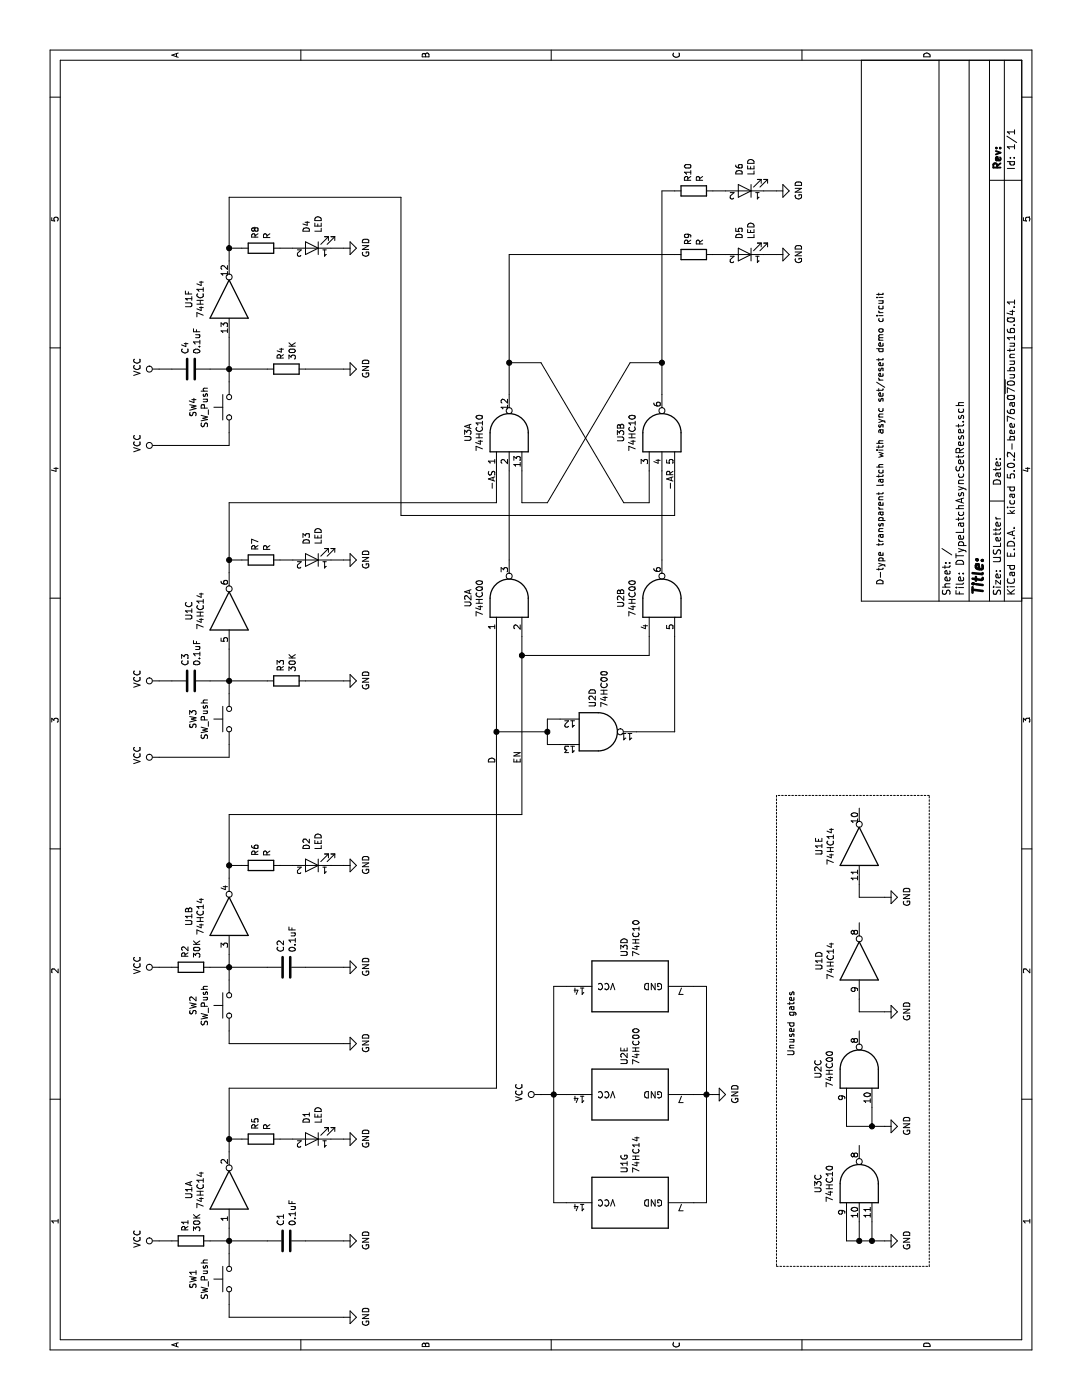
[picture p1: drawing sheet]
EESchema Schematic File Version 4
LIBS:DTypeLatchAsyncSetReset-cache
EELAYER 26 0
EELAYER END
$Descr USLetter 11000 8500
encoding utf-8
Sheet 1 1
Title ""
Date ""
Rev ""
Comp ""
Comment1 ""
Comment2 ""
Comment3 ""
Comment4 ""
$EndDescr
Text Notes 6400 6950 0    50   ~ 0
D-type transparent latch with async set/reset demo circuit
$Comp
L Switch:SW_Push SW1
U 1 1
P 950 1800
F 0 "SW1" H 950 2085 50  0000 C CNN
F 1 "SW_Push" H 950 1994 50  0000 C CNN
F 2 "" H 950 2000 50  0001 C CNN
F 3 "" H 950 2000 50  0001 C CNN
	1    950  1800
	1    0    0    -1  
$EndComp
Wire Wire Line
	750  1800 650  1800
Wire Wire Line
	650  1800 650  2700
$Comp
L power:GND #PWR?
U 1 1
P 650 2700
F 0 "#PWR?" H 650 2450 50  0001 C CNN
F 1 "GND" H 655 2527 50  0000 C CNN
F 2 "" H 650 2700 50  0001 C CNN
F 3 "" H 650 2700 50  0001 C CNN
	1    650  2700
	1    0    0    -1  
$EndComp
Wire Wire Line
	1150 1800 1250 1800
$Comp
L 74xx:74HC14 U1
U 1 1
P 1650 1800
F 0 "U1" H 1650 2117 50  0000 C CNN
F 1 "74HC14" H 1650 2026 50  0000 C CNN
F 2 "" H 1650 1800 50  0001 C CNN
F 3 "" H 1650 1800 50  0001 C CNN
	1    1650 1800
	1    0    0    -1  
$EndComp
$Comp
L device:C C1
U 1 1
P 1250 2250
F 0 "C1" H 1365 2296 50  0000 L CNN
F 1 "0.1uF" H 1365 2205 50  0000 L CNN
F 2 "" H 1288 2100 50  0001 C CNN
F 3 "" H 1250 2250 50  0001 C CNN
	1    1250 2250
	1    0    0    -1  
$EndComp
$Comp
L device:R R1
U 1 1
P 1250 1500
F 0 "R1" H 1320 1546 50  0000 L CNN
F 1 "30K" H 1320 1455 50  0000 L CNN
F 2 "" V 1180 1500 50  0001 C CNN
F 3 "" H 1250 1500 50  0001 C CNN
	1    1250 1500
	1    0    0    -1  
$EndComp
Wire Wire Line
	1250 2100 1250 1800
Connection ~ 1250 1800
Wire Wire Line
	1250 1800 1350 1800
Wire Wire Line
	1250 1650 1250 1800
Wire Wire Line
	1250 2400 1250 2700
$Comp
L power:GND #PWR?
U 1 1
P 1250 2700
F 0 "#PWR?" H 1250 2450 50  0001 C CNN
F 1 "GND" H 1255 2527 50  0000 C CNN
F 2 "" H 1250 2700 50  0001 C CNN
F 3 "" H 1250 2700 50  0001 C CNN
	1    1250 2700
	1    0    0    -1  
$EndComp
Wire Wire Line
	1250 1350 1250 1250
$Comp
L power:VCC #PWR?
U 1 1
P 1250 1250
F 0 "#PWR?" H 1250 1100 50  0001 C CNN
F 1 "VCC" H 1267 1423 50  0000 C CNN
F 2 "" H 1250 1250 50  0001 C CNN
F 3 "" H 1250 1250 50  0001 C CNN
	1    1250 1250
	1    0    0    -1  
$EndComp
Wire Wire Line
	1950 1800 2050 1800
$Comp
L device:R R5
U 1 1
P 2050 2050
F 0 "R5" H 2120 2096 50  0000 L CNN
F 1 "R" H 2120 2005 50  0000 L CNN
F 2 "" V 1980 2050 50  0001 C CNN
F 3 "" H 2050 2050 50  0001 C CNN
	1    2050 2050
	1    0    0    -1  
$EndComp
$Comp
L device:LED D1
U 1 1
P 2050 2450
F 0 "D1" V 2088 2333 50  0000 R CNN
F 1 "LED" V 1997 2333 50  0000 R CNN
F 2 "" H 2050 2450 50  0001 C CNN
F 3 "" H 2050 2450 50  0001 C CNN
	1    2050 2450
	0    -1   -1   0   
$EndComp
Wire Wire Line
	2050 1900 2050 1800
Connection ~ 2050 1800
Wire Wire Line
	2050 1800 2450 1800
Wire Wire Line
	2050 2300 2050 2200
Wire Wire Line
	2050 2600 2050 2700
$Comp
L power:GND #PWR?
U 1 1
P 2050 2700
F 0 "#PWR?" H 2050 2450 50  0001 C CNN
F 1 "GND" H 2055 2527 50  0000 C CNN
F 2 "" H 2050 2700 50  0001 C CNN
F 3 "" H 2050 2700 50  0001 C CNN
	1    2050 2700
	1    0    0    -1  
$EndComp
$Comp
L Switch:SW_Push SW2
U 1 1
P 3100 1800
F 0 "SW2" H 3100 2085 50  0000 C CNN
F 1 "SW_Push" H 3100 1994 50  0000 C CNN
F 2 "" H 3100 2000 50  0001 C CNN
F 3 "" H 3100 2000 50  0001 C CNN
	1    3100 1800
	1    0    0    -1  
$EndComp
Wire Wire Line
	2900 1800 2800 1800
Wire Wire Line
	2800 1800 2800 2700
$Comp
L power:GND #PWR?
U 1 1
P 2800 2700
F 0 "#PWR?" H 2800 2450 50  0001 C CNN
F 1 "GND" H 2805 2527 50  0000 C CNN
F 2 "" H 2800 2700 50  0001 C CNN
F 3 "" H 2800 2700 50  0001 C CNN
	1    2800 2700
	1    0    0    -1  
$EndComp
Wire Wire Line
	3300 1800 3400 1800
$Comp
L device:C C2
U 1 1
P 3400 2250
F 0 "C2" H 3515 2296 50  0000 L CNN
F 1 "0.1uF" H 3515 2205 50  0000 L CNN
F 2 "" H 3438 2100 50  0001 C CNN
F 3 "" H 3400 2250 50  0001 C CNN
	1    3400 2250
	1    0    0    -1  
$EndComp
$Comp
L device:R R2
U 1 1
P 3400 1500
F 0 "R2" H 3470 1546 50  0000 L CNN
F 1 "30K" H 3470 1455 50  0000 L CNN
F 2 "" V 3330 1500 50  0001 C CNN
F 3 "" H 3400 1500 50  0001 C CNN
	1    3400 1500
	1    0    0    -1  
$EndComp
Wire Wire Line
	3400 2100 3400 1800
Connection ~ 3400 1800
Wire Wire Line
	3400 1800 3500 1800
Wire Wire Line
	3400 1650 3400 1800
Wire Wire Line
	3400 2400 3400 2700
$Comp
L power:GND #PWR?
U 1 1
P 3400 2700
F 0 "#PWR?" H 3400 2450 50  0001 C CNN
F 1 "GND" H 3405 2527 50  0000 C CNN
F 2 "" H 3400 2700 50  0001 C CNN
F 3 "" H 3400 2700 50  0001 C CNN
	1    3400 2700
	1    0    0    -1  
$EndComp
Wire Wire Line
	3400 1350 3400 1250
$Comp
L power:VCC #PWR?
U 1 1
P 3400 1250
F 0 "#PWR?" H 3400 1100 50  0001 C CNN
F 1 "VCC" H 3417 1423 50  0000 C CNN
F 2 "" H 3400 1250 50  0001 C CNN
F 3 "" H 3400 1250 50  0001 C CNN
	1    3400 1250
	1    0    0    -1  
$EndComp
Wire Wire Line
	4100 1800 4200 1800
$Comp
L device:R R6
U 1 1
P 4200 2050
F 0 "R6" H 4270 2096 50  0000 L CNN
F 1 "R" H 4270 2005 50  0000 L CNN
F 2 "" V 4130 2050 50  0001 C CNN
F 3 "" H 4200 2050 50  0001 C CNN
	1    4200 2050
	1    0    0    -1  
$EndComp
$Comp
L device:LED D2
U 1 1
P 4200 2450
F 0 "D2" V 4238 2333 50  0000 R CNN
F 1 "LED" V 4147 2333 50  0000 R CNN
F 2 "" H 4200 2450 50  0001 C CNN
F 3 "" H 4200 2450 50  0001 C CNN
	1    4200 2450
	0    -1   -1   0   
$EndComp
Wire Wire Line
	4200 1900 4200 1800
Connection ~ 4200 1800
Wire Wire Line
	4200 1800 4600 1800
Wire Wire Line
	4200 2300 4200 2200
Wire Wire Line
	4200 2600 4200 2700
$Comp
L power:GND #PWR?
U 1 1
P 4200 2700
F 0 "#PWR?" H 4200 2450 50  0001 C CNN
F 1 "GND" H 4205 2527 50  0000 C CNN
F 2 "" H 4200 2700 50  0001 C CNN
F 3 "" H 4200 2700 50  0001 C CNN
	1    4200 2700
	1    0    0    -1  
$EndComp
Wire Wire Line
	7900 4000 8150 4000
Wire Wire Line
	7900 5200 8150 5200
Wire Wire Line
	8150 4000 8150 4250
Connection ~ 8150 4000
Wire Wire Line
	8150 4250 7050 4900
Wire Wire Line
	7300 5100 7050 5100
Wire Wire Line
	7050 5100 7050 4900
Wire Wire Line
	8150 5200 8150 4950
Connection ~ 8150 5200
Wire Wire Line
	8150 4950 7050 4300
Wire Wire Line
	7300 4100 7050 4100
Wire Wire Line
	7050 4100 7050 4300
Wire Wire Line
	7300 4000 6600 4000
Wire Wire Line
	7300 5200 6600 5200
$Comp
L 74xx:74HC00 U2
U 4 1
P 5250 4700
F 0 "U2" V 5204 4888 50  0000 L CNN
F 1 "74HC00" V 5295 4888 50  0000 L CNN
F 2 "" H 5250 4700 50  0001 C CNN
F 3 "" H 5250 4700 50  0001 C CNN
	4    5250 4700
	0    1    1    0   
$EndComp
$Comp
L 74xx:74HC00 U2
U 1 1
P 6300 4000
F 0 "U2" H 6300 4325 50  0000 C CNN
F 1 "74HC00" H 6300 4234 50  0000 C CNN
F 2 "" H 6300 4000 50  0001 C CNN
F 3 "" H 6300 4000 50  0001 C CNN
	1    6300 4000
	1    0    0    -1  
$EndComp
$Comp
L 74xx:74HC00 U2
U 2 1
P 6300 5200
F 0 "U2" H 6300 5525 50  0000 C CNN
F 1 "74HC00" H 6300 5434 50  0000 C CNN
F 2 "" H 6300 5200 50  0001 C CNN
F 3 "" H 6300 5200 50  0001 C CNN
	2    6300 5200
	1    0    0    -1  
$EndComp
Wire Wire Line
	6000 5300 5250 5300
Wire Wire Line
	5250 5300 5250 5000
Wire Wire Line
	6000 4100 5850 4100
Wire Wire Line
	6000 5100 5850 5100
Wire Wire Line
	5850 5100 5850 4100
Connection ~ 5850 4100
Wire Wire Line
	5150 4400 5150 4300
Wire Wire Line
	5150 4300 5250 4300
Wire Wire Line
	5250 4300 5250 3900
Wire Wire Line
	5350 4400 5350 4300
Wire Wire Line
	5350 4300 5250 4300
Connection ~ 5250 4300
Wire Wire Line
	6000 3900 5250 3900
Connection ~ 5250 3900
Text Label 5000 3900 0    50   ~ 0
D
Text Label 5000 4100 0    50   ~ 0
EN
Wire Wire Line
	2450 3900 2450 1800
Wire Wire Line
	2450 3900 5250 3900
Wire Wire Line
	4600 4100 4600 1800
Wire Wire Line
	4600 4100 5850 4100
$Comp
L device:R R9
U 1 1
P 9000 5450
F 0 "R9" H 9070 5496 50  0000 L CNN
F 1 "R" H 9070 5405 50  0000 L CNN
F 2 "" V 8930 5450 50  0001 C CNN
F 3 "" H 9000 5450 50  0001 C CNN
	1    9000 5450
	1    0    0    -1  
$EndComp
$Comp
L device:LED D5
U 1 1
P 9000 5850
F 0 "D5" V 9038 5733 50  0000 R CNN
F 1 "LED" V 8947 5733 50  0000 R CNN
F 2 "" H 9000 5850 50  0001 C CNN
F 3 "" H 9000 5850 50  0001 C CNN
	1    9000 5850
	0    -1   -1   0   
$EndComp
Wire Wire Line
	9000 5700 9000 5600
Wire Wire Line
	9000 6000 9000 6100
$Comp
L power:GND #PWR?
U 1 1
P 9000 6100
F 0 "#PWR?" H 9000 5850 50  0001 C CNN
F 1 "GND" H 9005 5927 50  0000 C CNN
F 2 "" H 9000 6100 50  0001 C CNN
F 3 "" H 9000 6100 50  0001 C CNN
	1    9000 6100
	1    0    0    -1  
$EndComp
$Comp
L device:R R10
U 1 1
P 9500 5450
F 0 "R10" H 9570 5496 50  0000 L CNN
F 1 "R" H 9570 5405 50  0000 L CNN
F 2 "" V 9430 5450 50  0001 C CNN
F 3 "" H 9500 5450 50  0001 C CNN
	1    9500 5450
	1    0    0    -1  
$EndComp
$Comp
L device:LED D6
U 1 1
P 9500 5850
F 0 "D6" V 9538 5733 50  0000 R CNN
F 1 "LED" V 9447 5733 50  0000 R CNN
F 2 "" H 9500 5850 50  0001 C CNN
F 3 "" H 9500 5850 50  0001 C CNN
	1    9500 5850
	0    -1   -1   0   
$EndComp
Wire Wire Line
	9500 5700 9500 5600
Wire Wire Line
	9500 6000 9500 6100
$Comp
L power:GND #PWR?
U 1 1
P 9500 6100
F 0 "#PWR?" H 9500 5850 50  0001 C CNN
F 1 "GND" H 9505 5927 50  0000 C CNN
F 2 "" H 9500 6100 50  0001 C CNN
F 3 "" H 9500 6100 50  0001 C CNN
	1    9500 6100
	1    0    0    -1  
$EndComp
Wire Wire Line
	9000 4000 9000 5300
Wire Wire Line
	8150 4000 9000 4000
Wire Wire Line
	9500 5200 9500 5300
Wire Wire Line
	8150 5200 9500 5200
$Comp
L 74xx:74HC00 U2
U 3 1
P 2600 6750
F 0 "U2" H 2600 7075 50  0000 C CNN
F 1 "74HC00" H 2600 6984 50  0000 C CNN
F 2 "" H 2600 6750 50  0001 C CNN
F 3 "" H 2600 6750 50  0001 C CNN
	3    2600 6750
	1    0    0    -1  
$EndComp
$Comp
L 74xx:74HC14 U1
U 3 1
P 6200 1800
F 0 "U1" H 6200 2117 50  0000 C CNN
F 1 "74HC14" H 6200 2026 50  0000 C CNN
F 2 "" H 6200 1800 50  0001 C CNN
F 3 "" H 6200 1800 50  0001 C CNN
	3    6200 1800
	1    0    0    -1  
$EndComp
$Comp
L 74xx:74HC14 U1
U 4 1
P 3450 6750
F 0 "U1" H 3450 7067 50  0000 C CNN
F 1 "74HC14" H 3450 6976 50  0000 C CNN
F 2 "" H 3450 6750 50  0001 C CNN
F 3 "" H 3450 6750 50  0001 C CNN
	4    3450 6750
	1    0    0    -1  
$EndComp
$Comp
L 74xx:74HC14 U1
U 5 1
P 4350 6750
F 0 "U1" H 4350 7067 50  0000 C CNN
F 1 "74HC14" H 4350 6976 50  0000 C CNN
F 2 "" H 4350 6750 50  0001 C CNN
F 3 "" H 4350 6750 50  0001 C CNN
	5    4350 6750
	1    0    0    -1  
$EndComp
$Comp
L 74xx:74HC14 U1
U 6 1
P 8650 1800
F 0 "U1" H 8650 2117 50  0000 C CNN
F 1 "74HC14" H 8650 2026 50  0000 C CNN
F 2 "" H 8650 1800 50  0001 C CNN
F 3 "" H 8650 1800 50  0001 C CNN
	6    8650 1800
	1    0    0    -1  
$EndComp
Wire Wire Line
	3150 6750 3050 6750
Wire Wire Line
	3050 6750 3050 6950
$Comp
L power:GND #PWR?
U 1 1
P 3050 6950
F 0 "#PWR?" H 3050 6700 50  0001 C CNN
F 1 "GND" H 3055 6777 50  0000 C CNN
F 2 "" H 3050 6950 50  0001 C CNN
F 3 "" H 3050 6950 50  0001 C CNN
	1    3050 6950
	1    0    0    -1  
$EndComp
Wire Wire Line
	4050 6750 3950 6750
Wire Wire Line
	3950 6750 3950 6950
$Comp
L power:GND #PWR?
U 1 1
P 3950 6950
F 0 "#PWR?" H 3950 6700 50  0001 C CNN
F 1 "GND" H 3955 6777 50  0000 C CNN
F 2 "" H 3950 6950 50  0001 C CNN
F 3 "" H 3950 6950 50  0001 C CNN
	1    3950 6950
	1    0    0    -1  
$EndComp
Wire Wire Line
	2300 6650 2150 6650
Wire Wire Line
	2150 6650 2150 6850
Wire Wire Line
	2300 6850 2150 6850
Connection ~ 2150 6850
Wire Wire Line
	2150 6850 2150 6950
$Comp
L power:GND #PWR?
U 1 1
P 2150 6950
F 0 "#PWR?" H 2150 6700 50  0001 C CNN
F 1 "GND" H 2155 6777 50  0000 C CNN
F 2 "" H 2150 6950 50  0001 C CNN
F 3 "" H 2150 6950 50  0001 C CNN
	1    2150 6950
	1    0    0    -1  
$EndComp
Wire Wire Line
	1400 6650 1250 6650
Wire Wire Line
	1250 6650 1250 6750
Wire Wire Line
	1400 6850 1250 6850
Connection ~ 1250 6850
Wire Wire Line
	1250 6850 1250 6950
$Comp
L power:GND #PWR?
U 1 1
P 1250 6950
F 0 "#PWR?" H 1250 6700 50  0001 C CNN
F 1 "GND" H 1255 6777 50  0000 C CNN
F 2 "" H 1250 6950 50  0001 C CNN
F 3 "" H 1250 6950 50  0001 C CNN
	1    1250 6950
	1    0    0    -1  
$EndComp
Text Notes 2700 6250 0    50   ~ 0
Unused gates
Wire Notes Line
	1050 7300 4750 7300
Wire Notes Line
	4750 7300 4750 6100
Wire Notes Line
	4750 6100 1050 6100
Wire Notes Line
	1050 6100 1050 7300
$Comp
L 74xx:74HC14 U1
U 7 1
P 1550 4950
F 0 "U1" H 1780 4996 50  0000 L CNN
F 1 "74HC14" H 1780 4905 50  0000 L CNN
F 2 "" H 1550 4950 50  0001 C CNN
F 3 "" H 1550 4950 50  0001 C CNN
	7    1550 4950
	1    0    0    -1  
$EndComp
$Comp
L 74xx:74HC00 U2
U 5 1
P 2400 4950
F 0 "U2" H 2630 4996 50  0000 L CNN
F 1 "74HC00" H 2630 4905 50  0000 L CNN
F 2 "" H 2400 4950 50  0001 C CNN
F 3 "" H 2400 4950 50  0001 C CNN
	5    2400 4950
	1    0    0    -1  
$EndComp
Wire Wire Line
	2400 4450 2400 4350
$Comp
L power:VCC #PWR?
U 1 1
P 2400 4250
F 0 "#PWR?" H 2400 4100 50  0001 C CNN
F 1 "VCC" H 2417 4423 50  0000 C CNN
F 2 "" H 2400 4250 50  0001 C CNN
F 3 "" H 2400 4250 50  0001 C CNN
	1    2400 4250
	1    0    0    -1  
$EndComp
Wire Wire Line
	2400 5450 2400 5550
$Comp
L power:GND #PWR?
U 1 1
P 2400 5600
F 0 "#PWR?" H 2400 5350 50  0001 C CNN
F 1 "GND" H 2405 5427 50  0000 C CNN
F 2 "" H 2400 5600 50  0001 C CNN
F 3 "" H 2400 5600 50  0001 C CNN
	1    2400 5600
	1    0    0    -1  
$EndComp
Wire Wire Line
	1550 4450 1550 4350
Wire Wire Line
	1550 4350 2400 4350
Connection ~ 2400 4350
Wire Wire Line
	2400 4350 2400 4250
Wire Wire Line
	3250 4450 3250 4350
Wire Wire Line
	3250 4350 2400 4350
Wire Wire Line
	1550 5450 1550 5550
Wire Wire Line
	1550 5550 2400 5550
Connection ~ 2400 5550
Wire Wire Line
	2400 5550 2400 5600
Wire Wire Line
	3250 5450 3250 5550
Wire Wire Line
	3250 5550 2400 5550
$Comp
L Switch:SW_Push SW3
U 1 1
P 5350 1800
F 0 "SW3" H 5350 2085 50  0000 C CNN
F 1 "SW_Push" H 5350 1994 50  0000 C CNN
F 2 "" H 5350 2000 50  0001 C CNN
F 3 "" H 5350 2000 50  0001 C CNN
	1    5350 1800
	1    0    0    -1  
$EndComp
Wire Wire Line
	5150 1800 5050 1800
Wire Wire Line
	5550 1800 5650 1800
$Comp
L device:C C3
U 1 1
P 5650 1500
F 0 "C3" H 5765 1546 50  0000 L CNN
F 1 "0.1uF" H 5765 1455 50  0000 L CNN
F 2 "" H 5688 1350 50  0001 C CNN
F 3 "" H 5650 1500 50  0001 C CNN
	1    5650 1500
	1    0    0    -1  
$EndComp
$Comp
L device:R R3
U 1 1
P 5650 2250
F 0 "R3" H 5720 2296 50  0000 L CNN
F 1 "30K" H 5720 2205 50  0000 L CNN
F 2 "" V 5580 2250 50  0001 C CNN
F 3 "" H 5650 2250 50  0001 C CNN
	1    5650 2250
	1    0    0    -1  
$EndComp
Wire Wire Line
	5650 2100 5650 1800
Connection ~ 5650 1800
Wire Wire Line
	5650 1800 5900 1800
Wire Wire Line
	5650 1650 5650 1800
Wire Wire Line
	5650 2400 5650 2700
$Comp
L power:GND #PWR?
U 1 1
P 5650 2700
F 0 "#PWR?" H 5650 2450 50  0001 C CNN
F 1 "GND" H 5655 2527 50  0000 C CNN
F 2 "" H 5650 2700 50  0001 C CNN
F 3 "" H 5650 2700 50  0001 C CNN
	1    5650 2700
	1    0    0    -1  
$EndComp
Wire Wire Line
	5650 1350 5650 1250
$Comp
L power:VCC #PWR?
U 1 1
P 5650 1250
F 0 "#PWR?" H 5650 1100 50  0001 C CNN
F 1 "VCC" H 5667 1423 50  0000 C CNN
F 2 "" H 5650 1250 50  0001 C CNN
F 3 "" H 5650 1250 50  0001 C CNN
	1    5650 1250
	1    0    0    -1  
$EndComp
Wire Wire Line
	6500 1800 6600 1800
$Comp
L device:R R7
U 1 1
P 6600 2050
F 0 "R7" H 6670 2096 50  0000 L CNN
F 1 "R" H 6670 2005 50  0000 L CNN
F 2 "" V 6530 2050 50  0001 C CNN
F 3 "" H 6600 2050 50  0001 C CNN
	1    6600 2050
	1    0    0    -1  
$EndComp
$Comp
L device:LED D3
U 1 1
P 6600 2450
F 0 "D3" V 6638 2333 50  0000 R CNN
F 1 "LED" V 6547 2333 50  0000 R CNN
F 2 "" H 6600 2450 50  0001 C CNN
F 3 "" H 6600 2450 50  0001 C CNN
	1    6600 2450
	0    -1   -1   0   
$EndComp
Wire Wire Line
	6600 1900 6600 1800
Connection ~ 6600 1800
Wire Wire Line
	6600 2300 6600 2200
Wire Wire Line
	6600 2600 6600 2700
$Comp
L power:GND #PWR?
U 1 1
P 6600 2700
F 0 "#PWR?" H 6600 2450 50  0001 C CNN
F 1 "GND" H 6605 2527 50  0000 C CNN
F 2 "" H 6600 2700 50  0001 C CNN
F 3 "" H 6600 2700 50  0001 C CNN
	1    6600 2700
	1    0    0    -1  
$EndComp
$Comp
L Switch:SW_Push SW4
U 1 1
P 7800 1800
F 0 "SW4" H 7800 2085 50  0000 C CNN
F 1 "SW_Push" H 7800 1994 50  0000 C CNN
F 2 "" H 7800 2000 50  0001 C CNN
F 3 "" H 7800 2000 50  0001 C CNN
	1    7800 1800
	1    0    0    -1  
$EndComp
Wire Wire Line
	7600 1800 7500 1800
Wire Wire Line
	8000 1800 8100 1800
$Comp
L device:C C4
U 1 1
P 8100 1500
F 0 "C4" H 8215 1546 50  0000 L CNN
F 1 "0.1uF" H 8215 1455 50  0000 L CNN
F 2 "" H 8138 1350 50  0001 C CNN
F 3 "" H 8100 1500 50  0001 C CNN
	1    8100 1500
	1    0    0    -1  
$EndComp
$Comp
L device:R R4
U 1 1
P 8100 2250
F 0 "R4" H 8170 2296 50  0000 L CNN
F 1 "30K" H 8170 2205 50  0000 L CNN
F 2 "" V 8030 2250 50  0001 C CNN
F 3 "" H 8100 2250 50  0001 C CNN
	1    8100 2250
	1    0    0    -1  
$EndComp
Wire Wire Line
	8100 2100 8100 1800
Connection ~ 8100 1800
Wire Wire Line
	8100 1800 8350 1800
Wire Wire Line
	8100 1650 8100 1800
Wire Wire Line
	8100 2400 8100 2700
$Comp
L power:GND #PWR?
U 1 1
P 8100 2700
F 0 "#PWR?" H 8100 2450 50  0001 C CNN
F 1 "GND" H 8105 2527 50  0000 C CNN
F 2 "" H 8100 2700 50  0001 C CNN
F 3 "" H 8100 2700 50  0001 C CNN
	1    8100 2700
	1    0    0    -1  
$EndComp
Wire Wire Line
	8100 1350 8100 1250
$Comp
L power:VCC #PWR?
U 1 1
P 8100 1250
F 0 "#PWR?" H 8100 1100 50  0001 C CNN
F 1 "VCC" H 8117 1423 50  0000 C CNN
F 2 "" H 8100 1250 50  0001 C CNN
F 3 "" H 8100 1250 50  0001 C CNN
	1    8100 1250
	1    0    0    -1  
$EndComp
Wire Wire Line
	8950 1800 9050 1800
$Comp
L device:R R8
U 1 1
P 9050 2050
F 0 "R8" H 9120 2096 50  0000 L CNN
F 1 "R" H 9120 2005 50  0000 L CNN
F 2 "" V 8980 2050 50  0001 C CNN
F 3 "" H 9050 2050 50  0001 C CNN
	1    9050 2050
	1    0    0    -1  
$EndComp
$Comp
L device:LED D4
U 1 1
P 9050 2450
F 0 "D4" V 9088 2333 50  0000 R CNN
F 1 "LED" V 8997 2333 50  0000 R CNN
F 2 "" H 9050 2450 50  0001 C CNN
F 3 "" H 9050 2450 50  0001 C CNN
	1    9050 2450
	0    -1   -1   0   
$EndComp
Wire Wire Line
	9050 1900 9050 1800
Connection ~ 9050 1800
Wire Wire Line
	9050 1800 9450 1800
Wire Wire Line
	9050 2300 9050 2200
Wire Wire Line
	9050 2600 9050 2700
$Comp
L power:GND #PWR?
U 1 1
P 9050 2700
F 0 "#PWR?" H 9050 2450 50  0001 C CNN
F 1 "GND" H 9055 2527 50  0000 C CNN
F 2 "" H 9050 2700 50  0001 C CNN
F 3 "" H 9050 2700 50  0001 C CNN
	1    9050 2700
	1    0    0    -1  
$EndComp
$Comp
L 74xx:74LS10 U3
U 1 1
P 7600 4000
F 0 "U3" H 7600 4325 50  0000 C CNN
F 1 "74HC10" H 7600 4234 50  0000 C CNN
F 2 "" H 7600 4000 50  0001 C CNN
F 3 "" H 7600 4000 50  0001 C CNN
	1    7600 4000
	1    0    0    -1  
$EndComp
$Comp
L 74xx:74LS10 U3
U 2 1
P 7600 5200
F 0 "U3" H 7600 5525 50  0000 C CNN
F 1 "74HC10" H 7600 5434 50  0000 C CNN
F 2 "" H 7600 5200 50  0001 C CNN
F 3 "" H 7600 5200 50  0001 C CNN
	2    7600 5200
	1    0    0    -1  
$EndComp
Wire Wire Line
	7300 3900 7050 3900
Wire Wire Line
	7050 3900 7050 1800
Wire Wire Line
	6600 1800 7050 1800
Wire Wire Line
	9450 1800 9450 3150
Wire Wire Line
	9450 3150 6950 3150
Wire Wire Line
	6950 3150 6950 5300
Wire Wire Line
	6950 5300 7300 5300
Text Label 7150 3900 0    50   ~ 0
-AS
Text Label 7150 5300 0    50   ~ 0
-AR
$Comp
L 74xx:74LS10 U3
U 3 1
P 1700 6750
F 0 "U3" H 1700 7075 50  0000 C CNN
F 1 "74HC10" H 1700 6984 50  0000 C CNN
F 2 "" H 1700 6750 50  0001 C CNN
F 3 "" H 1700 6750 50  0001 C CNN
	3    1700 6750
	1    0    0    -1  
$EndComp
$Comp
L 74xx:74LS10 U3
U 4 1
P 3250 4950
F 0 "U3" H 3480 4996 50  0000 L CNN
F 1 "74HC10" H 3480 4905 50  0000 L CNN
F 2 "" H 3250 4950 50  0001 C CNN
F 3 "" H 3250 4950 50  0001 C CNN
	4    3250 4950
	1    0    0    -1  
$EndComp
Wire Wire Line
	1400 6750 1250 6750
Connection ~ 1250 6750
Wire Wire Line
	1250 6750 1250 6850
$Comp
L 74xx:74HC14 U1
U 2 1
P 3800 1800
F 0 "U1" H 3800 2117 50  0000 C CNN
F 1 "74HC14" H 3800 2026 50  0000 C CNN
F 2 "" H 3800 1800 50  0001 C CNN
F 3 "" H 3800 1800 50  0001 C CNN
	2    3800 1800
	1    0    0    -1  
$EndComp
Wire Wire Line
	5050 1800 5050 1250
$Comp
L power:VCC #PWR?
U 1 1
P 5050 1250
F 0 "#PWR?" H 5050 1100 50  0001 C CNN
F 1 "VCC" H 5067 1423 50  0000 C CNN
F 2 "" H 5050 1250 50  0001 C CNN
F 3 "" H 5050 1250 50  0001 C CNN
	1    5050 1250
	1    0    0    -1  
$EndComp
Wire Wire Line
	7500 1800 7500 1250
$Comp
L power:VCC #PWR?
U 1 1
P 7500 1250
F 0 "#PWR?" H 7500 1100 50  0001 C CNN
F 1 "VCC" H 7517 1423 50  0000 C CNN
F 2 "" H 7500 1250 50  0001 C CNN
F 3 "" H 7500 1250 50  0001 C CNN
	1    7500 1250
	1    0    0    -1  
$EndComp
$EndSCHEMATC
